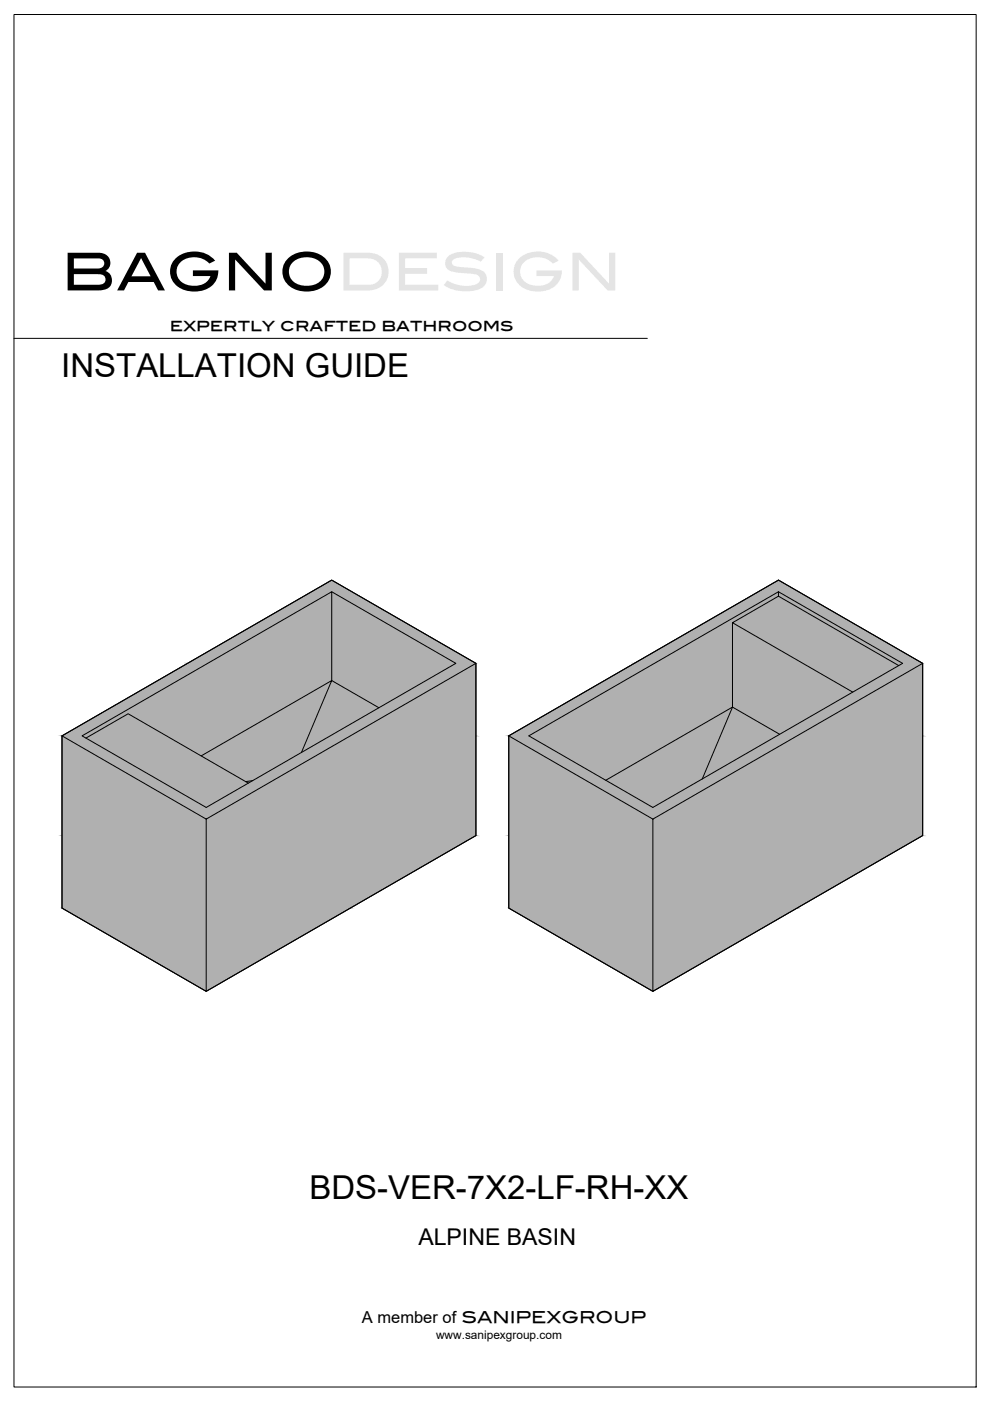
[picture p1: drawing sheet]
<svg xmlns="http://www.w3.org/2000/svg" width="210mm" height="297mm" viewBox="0 0 210 297" stroke-linecap="round" stroke-linejoin="round" font-family="sans-serif">
<!-- layer: 0 -->
<path d="M3 3.1h204v291h-204zM3 71.7h134.2" fill="none" stroke="#000" stroke-width=".21"/>
<g fill="#b0b0b0" stroke="#b0b0b0" stroke-width=".21">
<path d="M39.8 140.6l30.5-17.6 30.6 17.6z"/>
<path d="M13.1 177.2h87.8l-26.6 15.3z"/>
<path d="M134.5 140.6l30.6-17.6 30.5 17.6z"/>
<path d="M107.9 177.2h87.7l-26.6 15.3z"/>
<path d="M39.8 140.6l61.1 15.4v-15.4zM13.1 156l26.7-15.4 61.1 15.4z"/>
<path d="M13.1 156l87.8 21.2v-21.2zM13.1 156l87.8 21.2h-87.8z"/>
<path d="M13.1 177.2v15.3h61.2zM13.1 192.5h61.2l-30.6 17.7z"/>
<path d="M134.5 140.6l61.1 15.4v-15.4zM107.9 156l26.6-15.4 61.1 15.4z"/>
<path d="M107.9 156l87.7 21.2v-21.2zM107.9 156l87.7 21.2h-87.7z"/>
<path d="M107.9 177.2v15.3h61.1zM107.9 192.5h61.1l-30.6 17.7z"/>
</g>
<g fill="none" stroke="#000" stroke-width=".21">
<path d="M70.3 125.5l26.3 15.1-52.9 30.6-26.3-15.2 52.9-30.5v18.8l10 5.8M155.3 132v17.9l-26.9 15.5M165.1 125.5v.9M13.1 156v36.5l30.6 17.7v-36.5M13.1 156l57.2-33 30.6 17.6v36.6l-57.2 33-30.6-17.7zM13.1 156l57.2-33 30.6 17.6-57.2 33.1zM18.2 156.5l9-5.2 25.4 14.7M63.9 159.5l6.4-15.2-27.7 16M100.9 140.6v36.6l-57.2 33M107.9 156l30.5 17.7M107.9 156v36.5l30.5 17.7M107.9 156l57.2-33 30.5 17.6v36.6l-57.2 33-30.5-17.7z"/>
<path d="M112.1 156l53-30.5 26.3 15.1-53 30.6zM165.3 155.7l-10-5.8-6.4 15.3M190.5 141.1l-25.4-14.7-9.8 5.6 25.5 14.7M195.6 140.6l-30.5-17.6-57.2 33M53.6 165.5l-1.5 .2M138.4 173.7l57.2-33.1v36.6l-57.2 33z"/>
</g>
<text font-size="11" x="13" y="61.6">BAGNODESIGN</text>
<g font-size="7">
<text x="13" y="79.9">INSTALLATION GUIDE</text>
<text x="65.6" y="254.3">BDS-VER-7X2-LF-RH-XX</text>
</g>
<text font-size="4.9" x="88.7" y="264">ALPINE BASIN</text>
<g font-size="3.5">
<text x="36" y="70.1">expertly crafted bathrooms</text>
<text x="76.7" y="280.6">A member of SANIPEXGROUP</text>
</g>
<text font-size="2.5" x="92.5" y="284">www.sanipexgroup.com</text>
</svg>
